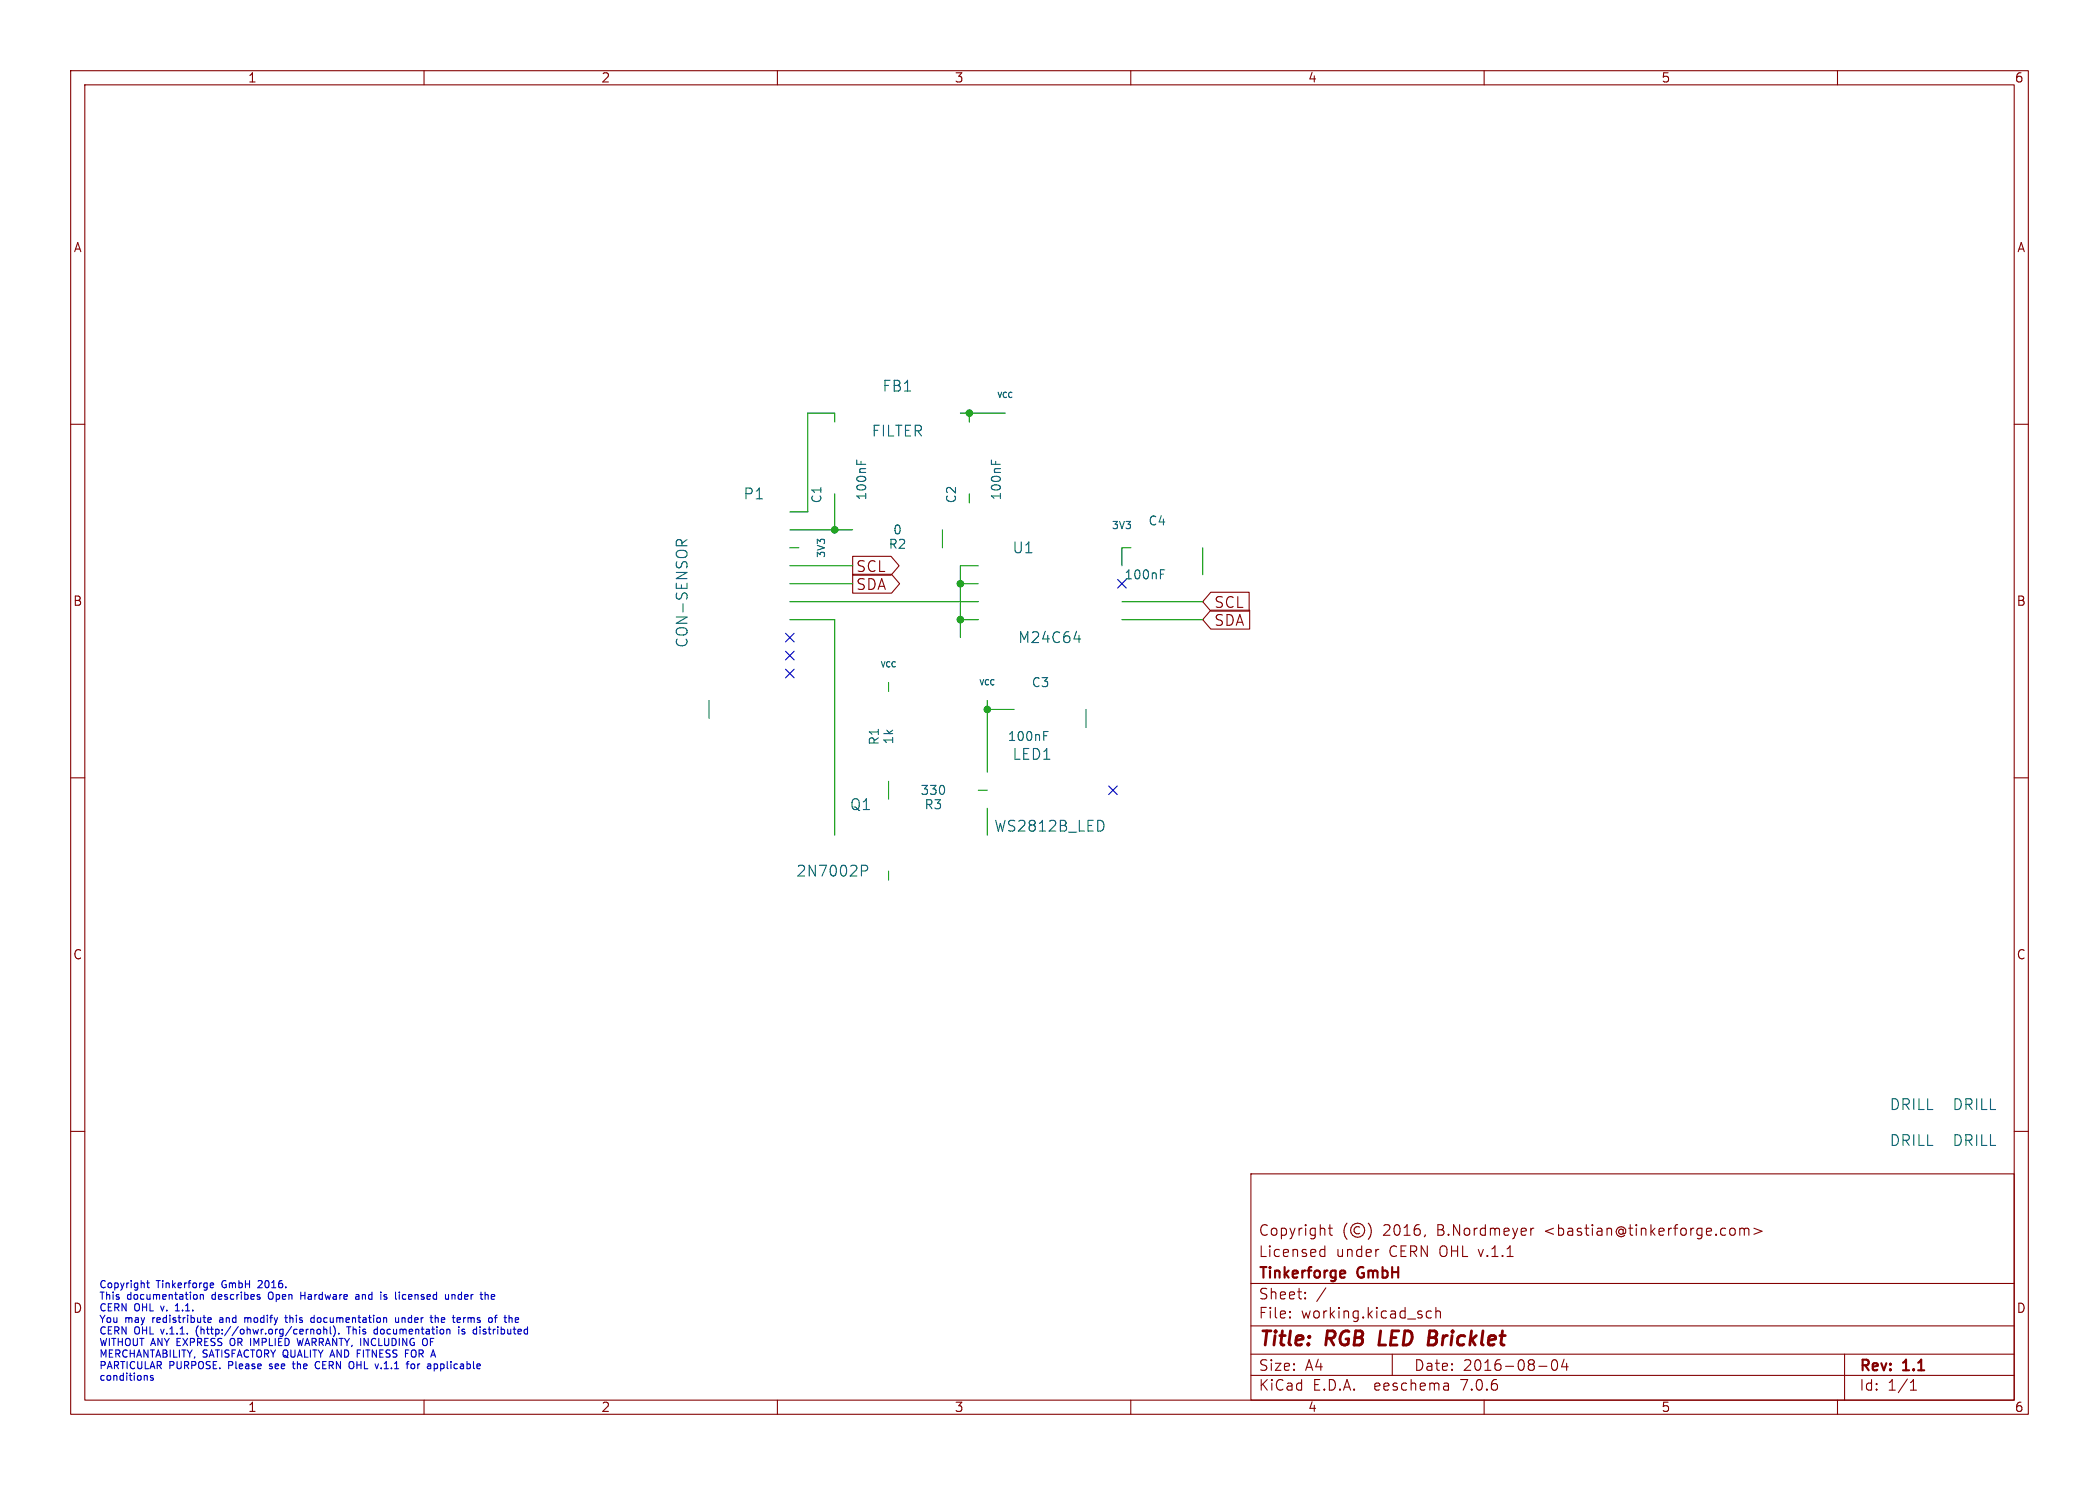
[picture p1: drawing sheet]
(kicad_sch (version 20230121) (generator eeschema)

 (paper "A4")

 (title_block
  (title "RGB LED Bricklet")
  (date "2016-08-04")
  (rev "1.1")
  (company "Tinkerforge GmbH")
  (comment 1 "Licensed under CERN OHL v.1.1")
  (comment 2 "Copyright (©) 2016, B.Nordmeyer <bastian@tinkerforge.com>"))

 (lib_symbols)

 (junction (at 135.89 82.55) (diameter 0) (color 0 0 0 0))
 (junction (at 135.89 87.63) (diameter 0) (color 0 0 0 0))
 (junction (at 118.11 74.93) (diameter 0) (color 0 0 0 0))
 (junction (at 139.7 100.33) (diameter 0) (color 0 0 0 0))
 (junction (at 137.16 58.42) (diameter 0) (color 0 0 0 0))

 (no_connect (at 157.48 111.76))
 (no_connect (at 111.76 92.71))
 (no_connect (at 158.75 82.55))
 (no_connect (at 111.76 90.17))
 (no_connect (at 111.76 95.25))

 (wire (pts (xy 139.7 99.06) (xy 139.7 100.33)) (stroke (width 0) (type default)))
 (wire (pts (xy 111.76 80.01) (xy 120.65 80.01)) (stroke (width 0) (type default)))
 (wire (pts (xy 139.7 100.33) (xy 139.7 109.22)) (stroke (width 0) (type default)))
 (wire (pts (xy 143.51 100.33) (xy 139.7 100.33)) (stroke (width 0) (type default)))
 (wire (pts (xy 135.89 82.55) (xy 138.43 82.55)) (stroke (width 0) (type default)))
 (wire (pts (xy 125.73 110.49) (xy 125.73 113.03)) (stroke (width 0) (type default)))
 (wire (pts (xy 133.35 74.93) (xy 133.35 77.47)) (stroke (width 0) (type default)))
 (wire (pts (xy 153.67 102.87) (xy 153.67 100.33)) (stroke (width 0) (type default)))
 (wire (pts (xy 118.11 74.93) (xy 120.65 74.93)) (stroke (width 0) (type default)))
 (wire (pts (xy 135.89 80.01) (xy 138.43 80.01)) (stroke (width 0) (type default)))
 (wire (pts (xy 118.11 58.42) (xy 118.11 59.69)) (stroke (width 0) (type default)))
 (wire (pts (xy 135.89 90.17) (xy 135.89 87.63)) (stroke (width 0) (type default)))
 (wire (pts (xy 100.33 101.6) (xy 100.33 99.06)) (stroke (width 0) (type default)))
 (wire (pts (xy 135.89 87.63) (xy 135.89 82.55)) (stroke (width 0) (type default)))
 (wire (pts (xy 111.76 72.39) (xy 114.3 72.39)) (stroke (width 0) (type default)))
 (wire (pts (xy 111.76 74.93) (xy 118.11 74.93)) (stroke (width 0) (type default)))
 (wire (pts (xy 118.11 87.63) (xy 118.11 118.11)) (stroke (width 0) (type default)))
 (wire (pts (xy 118.11 74.93) (xy 118.11 69.85)) (stroke (width 0) (type default)))
 (wire (pts (xy 158.75 85.09) (xy 170.18 85.09)) (stroke (width 0) (type default)))
 (wire (pts (xy 135.89 58.42) (xy 137.16 58.42)) (stroke (width 0) (type default)))
 (wire (pts (xy 135.89 82.55) (xy 135.89 80.01)) (stroke (width 0) (type default)))
 (wire (pts (xy 111.76 77.47) (xy 113.03 77.47)) (stroke (width 0) (type default)))
 (wire (pts (xy 137.16 59.69) (xy 137.16 58.42)) (stroke (width 0) (type default)))
 (wire (pts (xy 139.7 118.11) (xy 139.7 114.3)) (stroke (width 0) (type default)))
 (wire (pts (xy 158.75 77.47) (xy 160.02 77.47)) (stroke (width 0) (type default)))
 (wire (pts (xy 158.75 80.01) (xy 158.75 77.47)) (stroke (width 0) (type default)))
 (wire (pts (xy 114.3 58.42) (xy 118.11 58.42)) (stroke (width 0) (type default)))
 (wire (pts (xy 125.73 124.46) (xy 125.73 123.19)) (stroke (width 0) (type default)))
 (wire (pts (xy 139.7 111.76) (xy 138.43 111.76)) (stroke (width 0) (type default)))
 (wire (pts (xy 111.76 85.09) (xy 138.43 85.09)) (stroke (width 0) (type default)))
 (wire (pts (xy 170.18 81.28) (xy 170.18 77.47)) (stroke (width 0) (type default)))
 (wire (pts (xy 137.16 71.12) (xy 137.16 69.85)) (stroke (width 0) (type default)))
 (wire (pts (xy 111.76 82.55) (xy 120.65 82.55)) (stroke (width 0) (type default)))
 (wire (pts (xy 114.3 72.39) (xy 114.3 58.42)) (stroke (width 0) (type default)))
 (wire (pts (xy 158.75 87.63) (xy 170.18 87.63)) (stroke (width 0) (type default)))
 (wire (pts (xy 138.43 87.63) (xy 135.89 87.63)) (stroke (width 0) (type default)))
 (wire (pts (xy 125.73 97.79) (xy 125.73 96.52)) (stroke (width 0) (type default)))
 (wire (pts (xy 137.16 58.42) (xy 142.24 58.42)) (stroke (width 0) (type default)))
 (wire (pts (xy 111.76 87.63) (xy 118.11 87.63)) (stroke (width 0) (type default)))

 (text "Copyright Tinkerforge GmbH 2016.\nThis documentation describes Open Hardware and is licensed under the\nCERN OHL v. 1.1.\nYou may redistribute and modify this documentation under the terms of the\nCERN OHL v.1.1. (http://ohwr.org/cernohl). This documentation is distributed\nWITHOUT ANY EXPRESS OR IMPLIED WARRANTY, INCLUDING OF\nMERCHANTABILITY, SATISFACTORY QUALITY AND FITNESS FOR A\nPARTICULAR PURPOSE. Please see the CERN OHL v.1.1 for applicable\nconditions\n" (at 13.97 195.58 0) (effects (font (size 1.016 1.016)) (justify left bottom)))

 (global_label "SCL" (shape output) (at 120.65 80.01 0) (effects (font (size 1.524 1.524)) (justify left))
  (property "Intersheetrefs" "${INTERSHEET_REFS}" (at 120.65 80.01 0) (effects (font (size 1.27 1.27)) hide)))
 (global_label "SDA" (shape output) (at 120.65 82.55 0) (effects (font (size 1.524 1.524)) (justify left))
  (property "Intersheetrefs" "${INTERSHEET_REFS}" (at 120.65 82.55 0) (effects (font (size 1.27 1.27)) hide)))
 (global_label "SCL" (shape input) (at 170.18 85.09 0) (effects (font (size 1.524 1.524)) (justify left))
  (property "Intersheetrefs" "${INTERSHEET_REFS}" (at 170.18 85.09 0) (effects (font (size 1.27 1.27)) hide)))
 (global_label "SDA" (shape input) (at 170.18 87.63 0) (effects (font (size 1.524 1.524)) (justify left))
  (property "Intersheetrefs" "${INTERSHEET_REFS}" (at 170.18 87.63 0) (effects (font (size 1.27 1.27)) hide)))

 (symbol (lib_id "CON-SENSOR") (at 100.33 83.82 0) (mirror y) (unit 1) (in_bom yes) (on_board yes) (dnp no)
  (property "Reference" "P1" (at 106.68 69.85 0) (effects (font (size 1.524 1.524))))
  (property "Value" "CON-SENSOR" (at 96.52 83.82 90) (effects (font (size 1.524 1.524))))
  (property "Footprint" "kicad-libraries:CON-SENSOR" (at 100.33 83.82 0) (effects (font (size 1.524 1.524)) hide))
  (property "Datasheet" "" (at 100.33 83.82 0) (effects (font (size 1.524 1.524)) hide)))

 (symbol (lib_id "GND") (at 100.33 101.6 0) (unit 1) (in_bom yes) (on_board yes) (dnp no)
  (property "Reference" "#PWR05" (at 100.33 101.6 0) (effects (font (size 0.762 0.762)) hide))
  (property "Value" "GND" (at 100.33 103.378 0) (effects (font (size 0.762 0.762)) hide))
  (property "Footprint" "" (at 100.33 101.6 0) (effects (font (size 1.524 1.524)) hide))
  (property "Datasheet" "" (at 100.33 101.6 0) (effects (font (size 1.524 1.524)) hide)))

 (symbol (lib_id "GND") (at 133.35 77.47 0) (unit 1) (in_bom yes) (on_board yes) (dnp no)
  (property "Reference" "#PWR04" (at 133.35 77.47 0) (effects (font (size 0.762 0.762)) hide))
  (property "Value" "GND" (at 133.35 79.248 0) (effects (font (size 0.762 0.762)) hide))
  (property "Footprint" "" (at 133.35 77.47 0) (effects (font (size 1.524 1.524)) hide))
  (property "Datasheet" "" (at 133.35 77.47 0) (effects (font (size 1.524 1.524)) hide)))

 (symbol (lib_id "VCC") (at 142.24 58.42 0) (unit 1) (in_bom yes) (on_board yes) (dnp no)
  (property "Reference" "#PWR03" (at 142.24 55.88 0) (effects (font (size 0.762 0.762)) hide))
  (property "Value" "VCC" (at 142.24 55.88 0) (effects (font (size 0.762 0.762))))
  (property "Footprint" "" (at 142.24 58.42 0) (effects (font (size 1.524 1.524)) hide))
  (property "Datasheet" "" (at 142.24 58.42 0) (effects (font (size 1.524 1.524)) hide)))

 (symbol (lib_id "CAT24C") (at 148.59 90.17 0) (unit 1) (in_bom yes) (on_board yes) (dnp no)
  (property "Reference" "U1" (at 144.78 77.47 0) (effects (font (size 1.524 1.524))))
  (property "Value" "M24C64" (at 148.59 90.17 0) (effects (font (size 1.524 1.524))))
  (property "Footprint" "kicad-libraries:SOIC8" (at 148.59 90.17 0) (effects (font (size 1.524 1.524)) hide))
  (property "Datasheet" "" (at 148.59 90.17 0) (effects (font (size 1.524 1.524)) hide)))

 (symbol (lib_id "GND") (at 135.89 90.17 0) (unit 1) (in_bom yes) (on_board yes) (dnp no)
  (property "Reference" "#PWR02" (at 135.89 90.17 0) (effects (font (size 0.762 0.762)) hide))
  (property "Value" "GND" (at 135.89 91.948 0) (effects (font (size 0.762 0.762)) hide))
  (property "Footprint" "" (at 135.89 90.17 0) (effects (font (size 1.524 1.524)) hide))
  (property "Datasheet" "" (at 135.89 90.17 0) (effects (font (size 1.524 1.524)) hide)))

 (symbol (lib_id "C") (at 165.1 77.47 90) (unit 1) (in_bom yes) (on_board yes) (dnp no)
  (property "Reference" "C4" (at 165.1 73.66 90) (effects (font (size 1.27 1.27)) (justify left)))
  (property "Value" "100nF" (at 165.1 81.28 90) (effects (font (size 1.27 1.27)) (justify left)))
  (property "Footprint" "kicad-libraries:C0603E" (at 165.1 77.47 0) (effects (font (size 1.524 1.524)) hide))
  (property "Datasheet" "" (at 165.1 77.47 0) (effects (font (size 1.524 1.524)) hide)))

 (symbol (lib_id "DRILL") (at 279.4 156.21 0) (unit 1) (in_bom yes) (on_board yes) (dnp no)
  (property "Reference" "U4" (at 280.67 154.94 0) (effects (font (size 1.524 1.524)) hide))
  (property "Value" "DRILL" (at 279.4 156.21 0) (effects (font (size 1.524 1.524))))
  (property "Footprint" "kicad-libraries:DRILL_NP" (at 279.4 156.21 0) (effects (font (size 1.524 1.524)) hide))
  (property "Datasheet" "" (at 279.4 156.21 0) (effects (font (size 1.524 1.524)) hide)))

 (symbol (lib_id "DRILL") (at 279.4 161.29 0) (unit 1) (in_bom yes) (on_board yes) (dnp no)
  (property "Reference" "U5" (at 280.67 160.02 0) (effects (font (size 1.524 1.524)) hide))
  (property "Value" "DRILL" (at 279.4 161.29 0) (effects (font (size 1.524 1.524))))
  (property "Footprint" "kicad-libraries:DRILL_NP" (at 279.4 161.29 0) (effects (font (size 1.524 1.524)) hide))
  (property "Datasheet" "" (at 279.4 161.29 0) (effects (font (size 1.524 1.524)) hide)))

 (symbol (lib_id "DRILL") (at 270.51 161.29 0) (unit 1) (in_bom yes) (on_board yes) (dnp no)
  (property "Reference" "U3" (at 271.78 160.02 0) (effects (font (size 1.524 1.524)) hide))
  (property "Value" "DRILL" (at 270.51 161.29 0) (effects (font (size 1.524 1.524))))
  (property "Footprint" "kicad-libraries:DRILL_NP" (at 270.51 161.29 0) (effects (font (size 1.524 1.524)) hide))
  (property "Datasheet" "" (at 270.51 161.29 0) (effects (font (size 1.524 1.524)) hide)))

 (symbol (lib_id "DRILL") (at 270.51 156.21 0) (unit 1) (in_bom yes) (on_board yes) (dnp no)
  (property "Reference" "U2" (at 271.78 154.94 0) (effects (font (size 1.524 1.524)) hide))
  (property "Value" "DRILL" (at 270.51 156.21 0) (effects (font (size 1.524 1.524))))
  (property "Footprint" "kicad-libraries:DRILL_NP" (at 270.51 156.21 0) (effects (font (size 1.524 1.524)) hide))
  (property "Datasheet" "" (at 270.51 156.21 0) (effects (font (size 1.524 1.524)) hide)))

 (symbol (lib_id "GND") (at 170.18 81.28 0) (unit 1) (in_bom yes) (on_board yes) (dnp no)
  (property "Reference" "#PWR01" (at 170.18 81.28 0) (effects (font (size 0.762 0.762)) hide))
  (property "Value" "GND" (at 170.18 83.058 0) (effects (font (size 0.762 0.762)) hide))
  (property "Footprint" "" (at 170.18 81.28 0) (effects (font (size 1.524 1.524)) hide))
  (property "Datasheet" "" (at 170.18 81.28 0) (effects (font (size 1.524 1.524)) hide)))

 (symbol (lib_id "FILTER") (at 127 58.42 0) (unit 1) (in_bom yes) (on_board yes) (dnp no)
  (property "Reference" "FB1" (at 127 54.61 0) (effects (font (size 1.524 1.524))))
  (property "Value" "FILTER" (at 127 60.96 0) (effects (font (size 1.524 1.524))))
  (property "Footprint" "kicad-libraries:C0603E" (at 127 58.42 0) (effects (font (size 1.524 1.524)) hide))
  (property "Datasheet" "" (at 127 58.42 0) (effects (font (size 1.524 1.524)))))

 (symbol (lib_id "R") (at 127 74.93 270) (unit 1) (in_bom yes) (on_board yes) (dnp no)
  (property "Reference" "R2" (at 127 76.962 90) (effects (font (size 1.27 1.27))))
  (property "Value" "0" (at 127 74.93 90) (effects (font (size 1.27 1.27))))
  (property "Footprint" "kicad-libraries:R0603E" (at 127 74.93 0) (effects (font (size 1.524 1.524)) hide))
  (property "Datasheet" "" (at 127 74.93 0) (effects (font (size 1.524 1.524)) hide)))

 (symbol (lib_id "C") (at 118.11 64.77 180) (unit 1) (in_bom yes) (on_board yes) (dnp no)
  (property "Reference" "C1" (at 115.57 68.58 90) (effects (font (size 1.27 1.27)) (justify left)))
  (property "Value" "100nF" (at 121.92 64.77 90) (effects (font (size 1.27 1.27)) (justify left)))
  (property "Footprint" "kicad-libraries:C0603E" (at 118.11 64.77 0) (effects (font (size 1.524 1.524)) hide))
  (property "Datasheet" "" (at 118.11 64.77 0) (effects (font (size 1.524 1.524)) hide)))

 (symbol (lib_id "C") (at 137.16 64.77 180) (unit 1) (in_bom yes) (on_board yes) (dnp no)
  (property "Reference" "C2" (at 134.62 68.58 90) (effects (font (size 1.27 1.27)) (justify left)))
  (property "Value" "100nF" (at 140.97 64.77 90) (effects (font (size 1.27 1.27)) (justify left)))
  (property "Footprint" "kicad-libraries:C0603E" (at 137.16 64.77 0) (effects (font (size 1.524 1.524)) hide))
  (property "Datasheet" "" (at 137.16 64.77 0) (effects (font (size 1.524 1.524)) hide)))

 (symbol (lib_id "GND") (at 137.16 71.12 0) (unit 1) (in_bom yes) (on_board yes) (dnp no)
  (property "Reference" "#PWR06" (at 137.16 71.12 0) (effects (font (size 0.762 0.762)) hide))
  (property "Value" "GND" (at 137.16 72.898 0) (effects (font (size 0.762 0.762)) hide))
  (property "Footprint" "" (at 137.16 71.12 0) (effects (font (size 1.524 1.524)) hide))
  (property "Datasheet" "" (at 137.16 71.12 0) (effects (font (size 1.524 1.524)) hide)))

 (symbol (lib_id "3V3") (at 158.75 77.47 0) (unit 1) (in_bom yes) (on_board yes) (dnp no)
  (property "Reference" "#PWR07" (at 158.75 74.93 0) (effects (font (size 1.016 1.016)) hide))
  (property "Value" "3V3" (at 158.75 74.295 0) (effects (font (size 1.016 1.016))))
  (property "Footprint" "" (at 158.75 77.47 0) (effects (font (size 1.524 1.524))))
  (property "Datasheet" "" (at 158.75 77.47 0) (effects (font (size 1.524 1.524)))))

 (symbol (lib_id "3V3") (at 113.03 77.47 270) (unit 1) (in_bom yes) (on_board yes) (dnp no)
  (property "Reference" "#PWR08" (at 115.57 77.47 0) (effects (font (size 1.016 1.016)) hide))
  (property "Value" "3V3" (at 116.205 77.47 0) (effects (font (size 1.016 1.016))))
  (property "Footprint" "" (at 113.03 77.47 0) (effects (font (size 1.524 1.524))))
  (property "Datasheet" "" (at 113.03 77.47 0) (effects (font (size 1.524 1.524)))))

 (symbol (lib_id "VCC") (at 139.7 99.06 0) (unit 1) (in_bom yes) (on_board yes) (dnp no)
  (property "Reference" "#PWR09" (at 139.7 96.52 0) (effects (font (size 0.762 0.762)) hide))
  (property "Value" "VCC" (at 139.7 96.52 0) (effects (font (size 0.762 0.762))))
  (property "Footprint" "" (at 139.7 99.06 0) (effects (font (size 1.524 1.524)) hide))
  (property "Datasheet" "" (at 139.7 99.06 0) (effects (font (size 1.524 1.524)) hide)))

 (symbol (lib_id "C") (at 148.59 100.33 90) (unit 1) (in_bom yes) (on_board yes) (dnp no)
  (property "Reference" "C3" (at 148.59 96.52 90) (effects (font (size 1.27 1.27)) (justify left)))
  (property "Value" "100nF" (at 148.59 104.14 90) (effects (font (size 1.27 1.27)) (justify left)))
  (property "Footprint" "kicad-libraries:C0603E" (at 148.59 100.33 0) (effects (font (size 1.524 1.524)) hide))
  (property "Datasheet" "" (at 148.59 100.33 0) (effects (font (size 1.524 1.524)) hide)))

 (symbol (lib_id "GND") (at 139.7 118.11 0) (unit 1) (in_bom yes) (on_board yes) (dnp no)
  (property "Reference" "#PWR010" (at 139.7 118.11 0) (effects (font (size 0.762 0.762)) hide))
  (property "Value" "GND" (at 139.7 119.888 0) (effects (font (size 0.762 0.762)) hide))
  (property "Footprint" "" (at 139.7 118.11 0) (effects (font (size 1.524 1.524)) hide))
  (property "Datasheet" "" (at 139.7 118.11 0) (effects (font (size 1.524 1.524)) hide)))

 (symbol (lib_id "GND") (at 153.67 102.87 0) (unit 1) (in_bom yes) (on_board yes) (dnp no)
  (property "Reference" "#PWR011" (at 153.67 102.87 0) (effects (font (size 0.762 0.762)) hide))
  (property "Value" "GND" (at 153.67 104.648 0) (effects (font (size 0.762 0.762)) hide))
  (property "Footprint" "" (at 153.67 102.87 0) (effects (font (size 1.524 1.524)) hide))
  (property "Datasheet" "" (at 153.67 102.87 0) (effects (font (size 1.524 1.524)) hide)))

 (symbol (lib_id "R") (at 132.08 111.76 270) (unit 1) (in_bom yes) (on_board yes) (dnp no)
  (property "Reference" "R3" (at 132.08 113.792 90) (effects (font (size 1.27 1.27))))
  (property "Value" "330" (at 132.08 111.76 90) (effects (font (size 1.27 1.27))))
  (property "Footprint" "kicad-libraries:R0603E" (at 132.08 111.76 0) (effects (font (size 1.524 1.524)) hide))
  (property "Datasheet" "" (at 132.08 111.76 0) (effects (font (size 1.524 1.524)) hide)))

 (symbol (lib_id "MOSFET_N_CH") (at 123.19 118.11 0) (unit 1) (in_bom yes) (on_board yes) (dnp no)
  (property "Reference" "Q1" (at 123.444 113.792 0) (effects (font (size 1.524 1.524)) (justify right)))
  (property "Value" "2N7002P" (at 123.19 123.19 0) (effects (font (size 1.524 1.524)) (justify right)))
  (property "Footprint" "kicad-libraries:SOT23GDS" (at 123.19 118.11 0) (effects (font (size 1.524 1.524)) hide))
  (property "Datasheet" "" (at 123.19 118.11 0) (effects (font (size 1.524 1.524)))))

 (symbol (lib_id "GND") (at 125.73 124.46 0) (unit 1) (in_bom yes) (on_board yes) (dnp no)
  (property "Reference" "#PWR012" (at 125.73 124.46 0) (effects (font (size 0.762 0.762)) hide))
  (property "Value" "GND" (at 125.73 126.238 0) (effects (font (size 0.762 0.762)) hide))
  (property "Footprint" "" (at 125.73 124.46 0) (effects (font (size 1.524 1.524)) hide))
  (property "Datasheet" "" (at 125.73 124.46 0) (effects (font (size 1.524 1.524)) hide)))

 (symbol (lib_id "R") (at 125.73 104.14 180) (unit 1) (in_bom yes) (on_board yes) (dnp no)
  (property "Reference" "R1" (at 123.698 104.14 90) (effects (font (size 1.27 1.27))))
  (property "Value" "1k" (at 125.73 104.14 90) (effects (font (size 1.27 1.27))))
  (property "Footprint" "kicad-libraries:R0603E" (at 125.73 104.14 0) (effects (font (size 1.524 1.524)) hide))
  (property "Datasheet" "" (at 125.73 104.14 0) (effects (font (size 1.524 1.524)) hide)))

 (symbol (lib_id "VCC") (at 125.73 96.52 0) (unit 1) (in_bom yes) (on_board yes) (dnp no)
  (property "Reference" "#PWR013" (at 125.73 93.98 0) (effects (font (size 0.762 0.762)) hide))
  (property "Value" "VCC" (at 125.73 93.98 0) (effects (font (size 0.762 0.762))))
  (property "Footprint" "" (at 125.73 96.52 0) (effects (font (size 1.524 1.524)) hide))
  (property "Datasheet" "" (at 125.73 96.52 0) (effects (font (size 1.524 1.524)) hide)))

 (symbol (lib_id "WS2812B_LED") (at 148.59 111.76 0) (unit 1) (in_bom yes) (on_board yes) (dnp no)
  (property "Reference" "LED1" (at 146.05 106.68 0) (effects (font (size 1.524 1.524))))
  (property "Value" "WS2812B_LED" (at 148.59 116.84 0) (effects (font (size 1.524 1.524))))
  (property "Footprint" "kicad-libraries:WS2812B_LED" (at 148.59 111.76 0) (effects (font (size 1.524 1.524)) hide))
  (property "Datasheet" "" (at 148.59 111.76 0) (effects (font (size 1.524 1.524)))))

 (sheet_instances (path "" (page "1"))))
